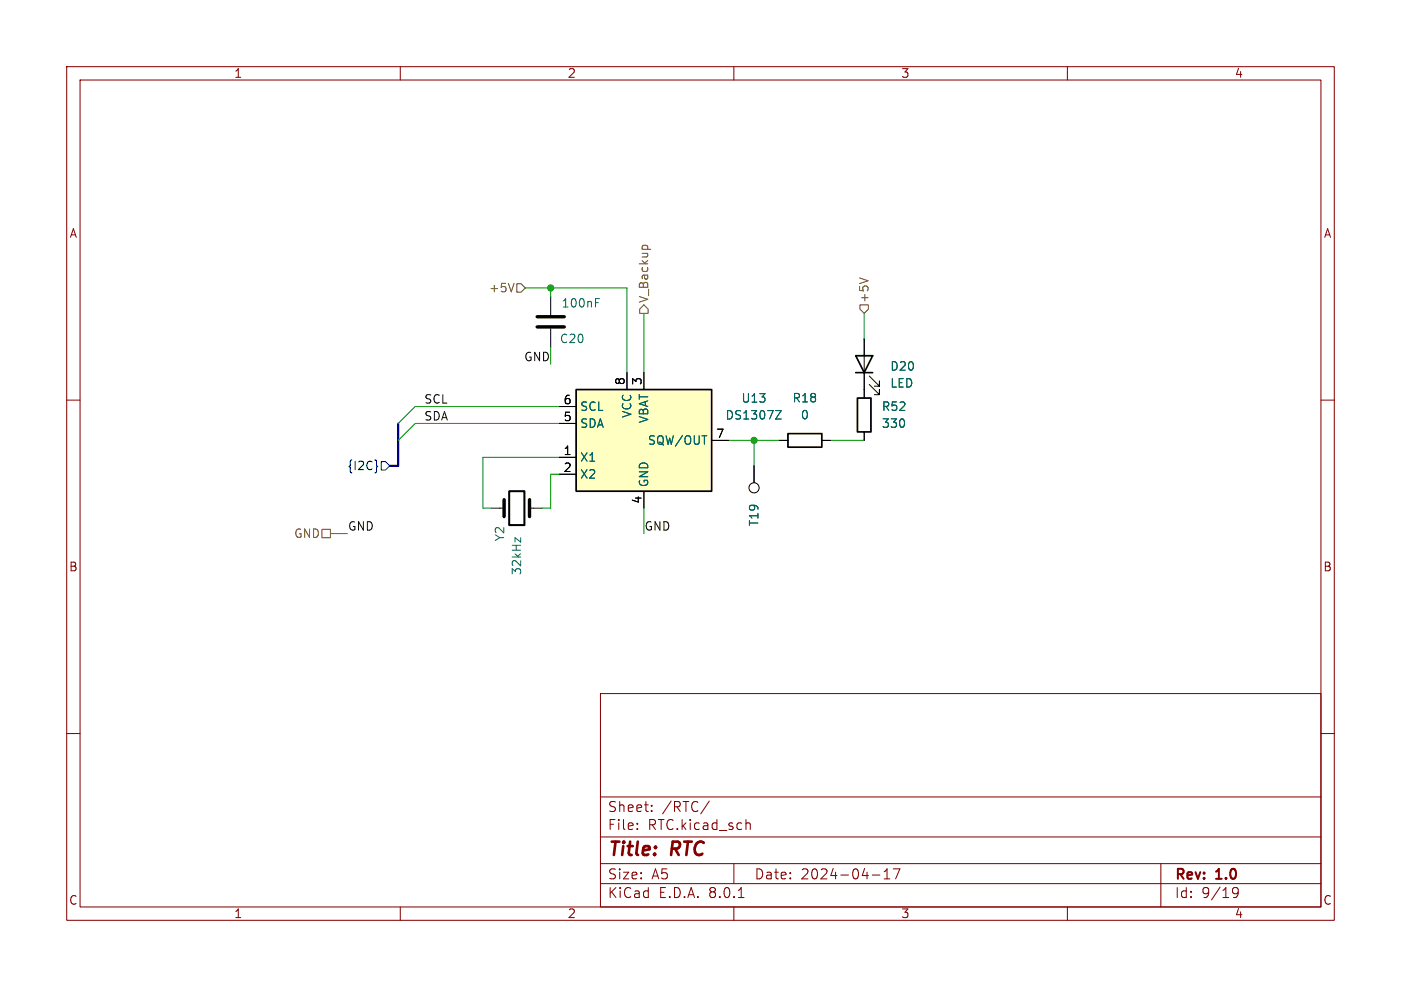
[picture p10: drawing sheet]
<svg xmlns="http://www.w3.org/2000/svg" width="210mm" height="148mm" viewBox="0 0 210 148" stroke-linecap="round" stroke-linejoin="round" font-family="sans-serif">
<g fill="none" stroke="#840000" stroke-width=".15">
<path d="M10 10h190v128h-190zM12 12h186v124h-186zM60 10v2M110 10v2M160 10v2M10 60h2M198 60h2M10 110h2M90 104h108v32h-108zM90 119.5h108M198 110h2M60 136v2"/>
<path d="M90 132.5h108M90 129.5h108M90 125.5h108M95.5 124.2v.2M95.5 123.5v.1M97.7 121.5v.2M97.7 120.8v.1M106.3 120.1l-1.3 1.9M110 136v2M110 129.5v3M110.7 134.6h.8M111.8 123.5a.37 .37 0 0 1 .7 .1v.8"/>
<path d="M130.8 131.2h1.1M132.5 131.8h.9M132.5 130.7l.5-.4v1.5M133.9 130.3h1l-.6 1.5M160 136v2M174 129.5v6.5M184.8 133.4l.2-.3h.3l.2 .1a.99 .99 0 0 1-.3 1.4h-.3M184.8 133.7l.2 .3 .5-.1 .1-.2"/>
</g>
<path d="M118.1 65h5.1v2.1h-5.1z" fill="none" stroke="#000" stroke-width=".25"/>
<path d="M116.8 66h1.3M123.2 66h1.3" fill="none" stroke="#000" stroke-width=".15"/>
<path d="M86.4 58.4h20.3v15.3h-20.3z" fill="#ffffc2"/>
<path d="M86.4 58.4h20.3v15.3h-20.3zM128.3 53.3h2.5l-1.3 2.6zM128.3 55.9h2.5M128.5 59.7h2.1v5.1h-2.1z" fill="none" stroke="#000" stroke-width=".25"/>
<g fill="none" stroke="#000" stroke-width=".15">
<path d="M82.5 44.5v2.7M82.5 49.3v2.8M94 55.9v2.5M96.5 55.9v2.5M129.5 50.8v8.9M130.3 57.7l1.5 1.5v-.8v.8h-.7M130.3 56.4l1.5 1.5v-.7v.7h-.7M73.7 76.2h1.9M79.4 76.2h1.9M83.8 68.6h2.6M83.8 71.1h2.6M83.8 63.5h2.6"/>
<path d="M83.8 61h2.6M96.5 73.7v2.5M106.7 66h2.5M113 69.9v2.5M116.8 66h1.3M123.2 66h1.3M129.5 64.8v1.2"/>
<circle cx="113" cy="73.2" r=".76"/>
</g>
<path d="M89.3 45.4h.4M89.3 44.8h.6M116.3 61.6h.8l-.8 1.2h.8M78 80.6v.7l-.8-.7v.7" fill="none" stroke="#006464" stroke-width=".15"/>
<path d="M80.5 49h4.1M80.5 47.5h4.1M75.6 74.9v2.6M79.4 74.9v2.6" fill="none" stroke="#000" stroke-width=".51"/>
<path d="M76.3 73.7h2.3v5h-2.3z" fill="none" stroke="#000" stroke-width=".3"/>
<path d="M56.4 69.8l.2 .1-.2 .2M57.1 69.2h.7l.6 .7-.6 .6h-.7z" fill="none" stroke="#000084" stroke-width=".15"/>
<path d="M96.3 37l.2-.2h.4l.2 .2M77.1 42.5l-.5 1.3M77.5 42.5h.6l.6 .7-.6 .6h-.6zM96.5 45.7l.7 .7v.6h-1.3v-.6zM128.8 41.7l1.3 .4M128.9 45.7h1.3v.7l-.7 .6-.6-.6zM48.3 79.4h1.2v1.2h-1.2z" fill="none" stroke="#725600" stroke-width=".15"/>
<path d="M59.7 63.5v6.4h-1.3" fill="none" stroke="#000084" stroke-width=".3"/>
<g fill="none" stroke="#009600" stroke-width=".15">
<path d="M78.7 43.2h15.3v12.7M82.5 43.2v1.3M82.5 52.1v2.5M96.5 47v8.9M129.5 47v3.8M83.8 71.1h-1.3v5.1h-1.2M83.8 68.6h-11.4v7.6h1.3M83.8 63.5h-21.6l-2.5 2.5M83.8 61h-21.6l-2.5 2.5M96.5 76.2v3.8M109.2 66h7.6M113 66v3.9"/>
<path d="M124.5 66h5M49.5 80h2.6"/>
</g>
<g fill="#009600" stroke="#009600" stroke-width=".15">
<circle cx="82.5" cy="43.2" r=".46"/>
<circle cx="113" cy="66" r=".46"/>
</g>
<g font-size="2.8" fill="#840000">
<text x="91" y="128.9">Title:</text>
<text x="100.7" y="128.9">RTC</text>
</g>
<g font-size="2.1" fill="#840000">
<text x="91" y="124.7">File:</text>
<text x="91" y="122">Sheet:</text>
<text x="97.1" y="124.7">RTC.kicad_sch</text>
<text x="99.2" y="122">/RTC/</text>
<text x="91" y="134.9">KiCad</text>
<text x="91" y="132.1">Size:</text>
<text x="97.7" y="132.1">A5</text>
<text x="98.7" y="134.9">E.D.A.</text>
<text x="106.3" y="134.9">8.0.1</text>
<text x="113" y="132.1">Date:</text>
<text x="120" y="132.1">2024-04-17</text>
<text x="176" y="132.3">Rev:</text>
<text x="176" y="134.9">Id:</text>
<text x="180.1" y="134.9">9/19</text>
<text x="182.4" y="132.3">1.0</text>
</g>
<g font-size="1.8" fill="#840000">
<text x="35" y="11.9">1</text>
<text x="85" y="11.9">2</text>
<text x="135" y="11.9">3</text>
<text x="185" y="11.9">4</text>
<text x="10.3" y="35.9">A</text>
<text x="198.4" y="35.9">A</text>
<text x="10.3" y="85.9">B</text>
<text x="198.3" y="85.9">B</text>
<text x="10.3" y="135.9">C</text>
<text x="35" y="137.9">1</text>
<text x="85" y="137.9">2</text>
<text x="135" y="137.9">3</text>
<text x="185" y="137.9">4</text>
<text x="198.3" y="135.9">C</text>
</g>
<g font-size="1.8" fill="#725600">
<text x="73.2" y="44">+5V</text>
<text x="97.4" y="45.5" transform="rotate(-90 97.4 45.5)">V_Backup</text>
<text x="130.4" y="45.5" transform="rotate(-90 130.4 45.5)">+5V</text>
<text x="44" y="80.9">GND</text>
</g>
<g font-size="1.8" fill="#006464">
<text x="84.1" y="46.3">100nF</text>
<text x="83.8" y="51.7">C20</text>
<text x="133.4" y="58.3">LED</text>
<text x="133.4" y="55.8">D20</text>
<text x="86.9" y="64.4">SDA</text>
<text x="86.9" y="61.8">SCL</text>
<text x="94.8" y="62.8" transform="rotate(-90 94.8 62.8)">VCC</text>
<text x="97.4" y="63.5" transform="rotate(-90 97.4 63.5)">VBAT</text>
<text x="108.7" y="63.1">DS1307Z</text>
<text x="111.1" y="60.6">U13</text>
<text x="118.7" y="60.6">R18</text>
<text x="119.9" y="63.1">0</text>
<text x="132.1" y="64.4">330</text>
<text x="132.1" y="61.8">R52</text>
<text x="86.9" y="69.4">X1</text>
<text x="86.9" y="72">X2</text>
<text x="97" y="66.9">SQW/OUT</text>
<text x="97.4" y="73.2" transform="rotate(-90 97.4 73.2)">GND</text>
<text x="75.8" y="81.3" transform="rotate(-90 75.8 81.3)">Y2</text>
<text x="113.9" y="79" transform="rotate(-90 113.9 79)">T19</text>
<text x="78.3" y="86.4" transform="rotate(-90 78.3 86.4)">32kHz</text>
</g>
<g font-size="1.8" fill="#0f0f0f">
<text x="78.5" y="54.3">GND</text>
<text x="63.5" y="63.2">SDA</text>
<text x="63.5" y="60.6">SCL</text>
<text x="52.1" y="79.7">GND</text>
<text x="96.5" y="79.7">GND</text>
</g>
<g font-size="1.8">
<text x="93.7" y="57.9" transform="rotate(-90 93.7 57.9)">8</text>
<text x="96.3" y="57.9" transform="rotate(-90 96.3 57.9)">3</text>
<text x="84.4" y="63.2">5</text>
<text x="84.4" y="60.7">6</text>
<text x="107.2" y="65.8">7</text>
<text x="84.4" y="68.3">1</text>
<text x="84.4" y="70.9">2</text>
<text x="96.3" y="75.6" transform="rotate(-90 96.3 75.6)">4</text>
</g>
<text font-size="1.8" fill="#000084" x="52" y="70.7">{I2C}</text>
</svg>
